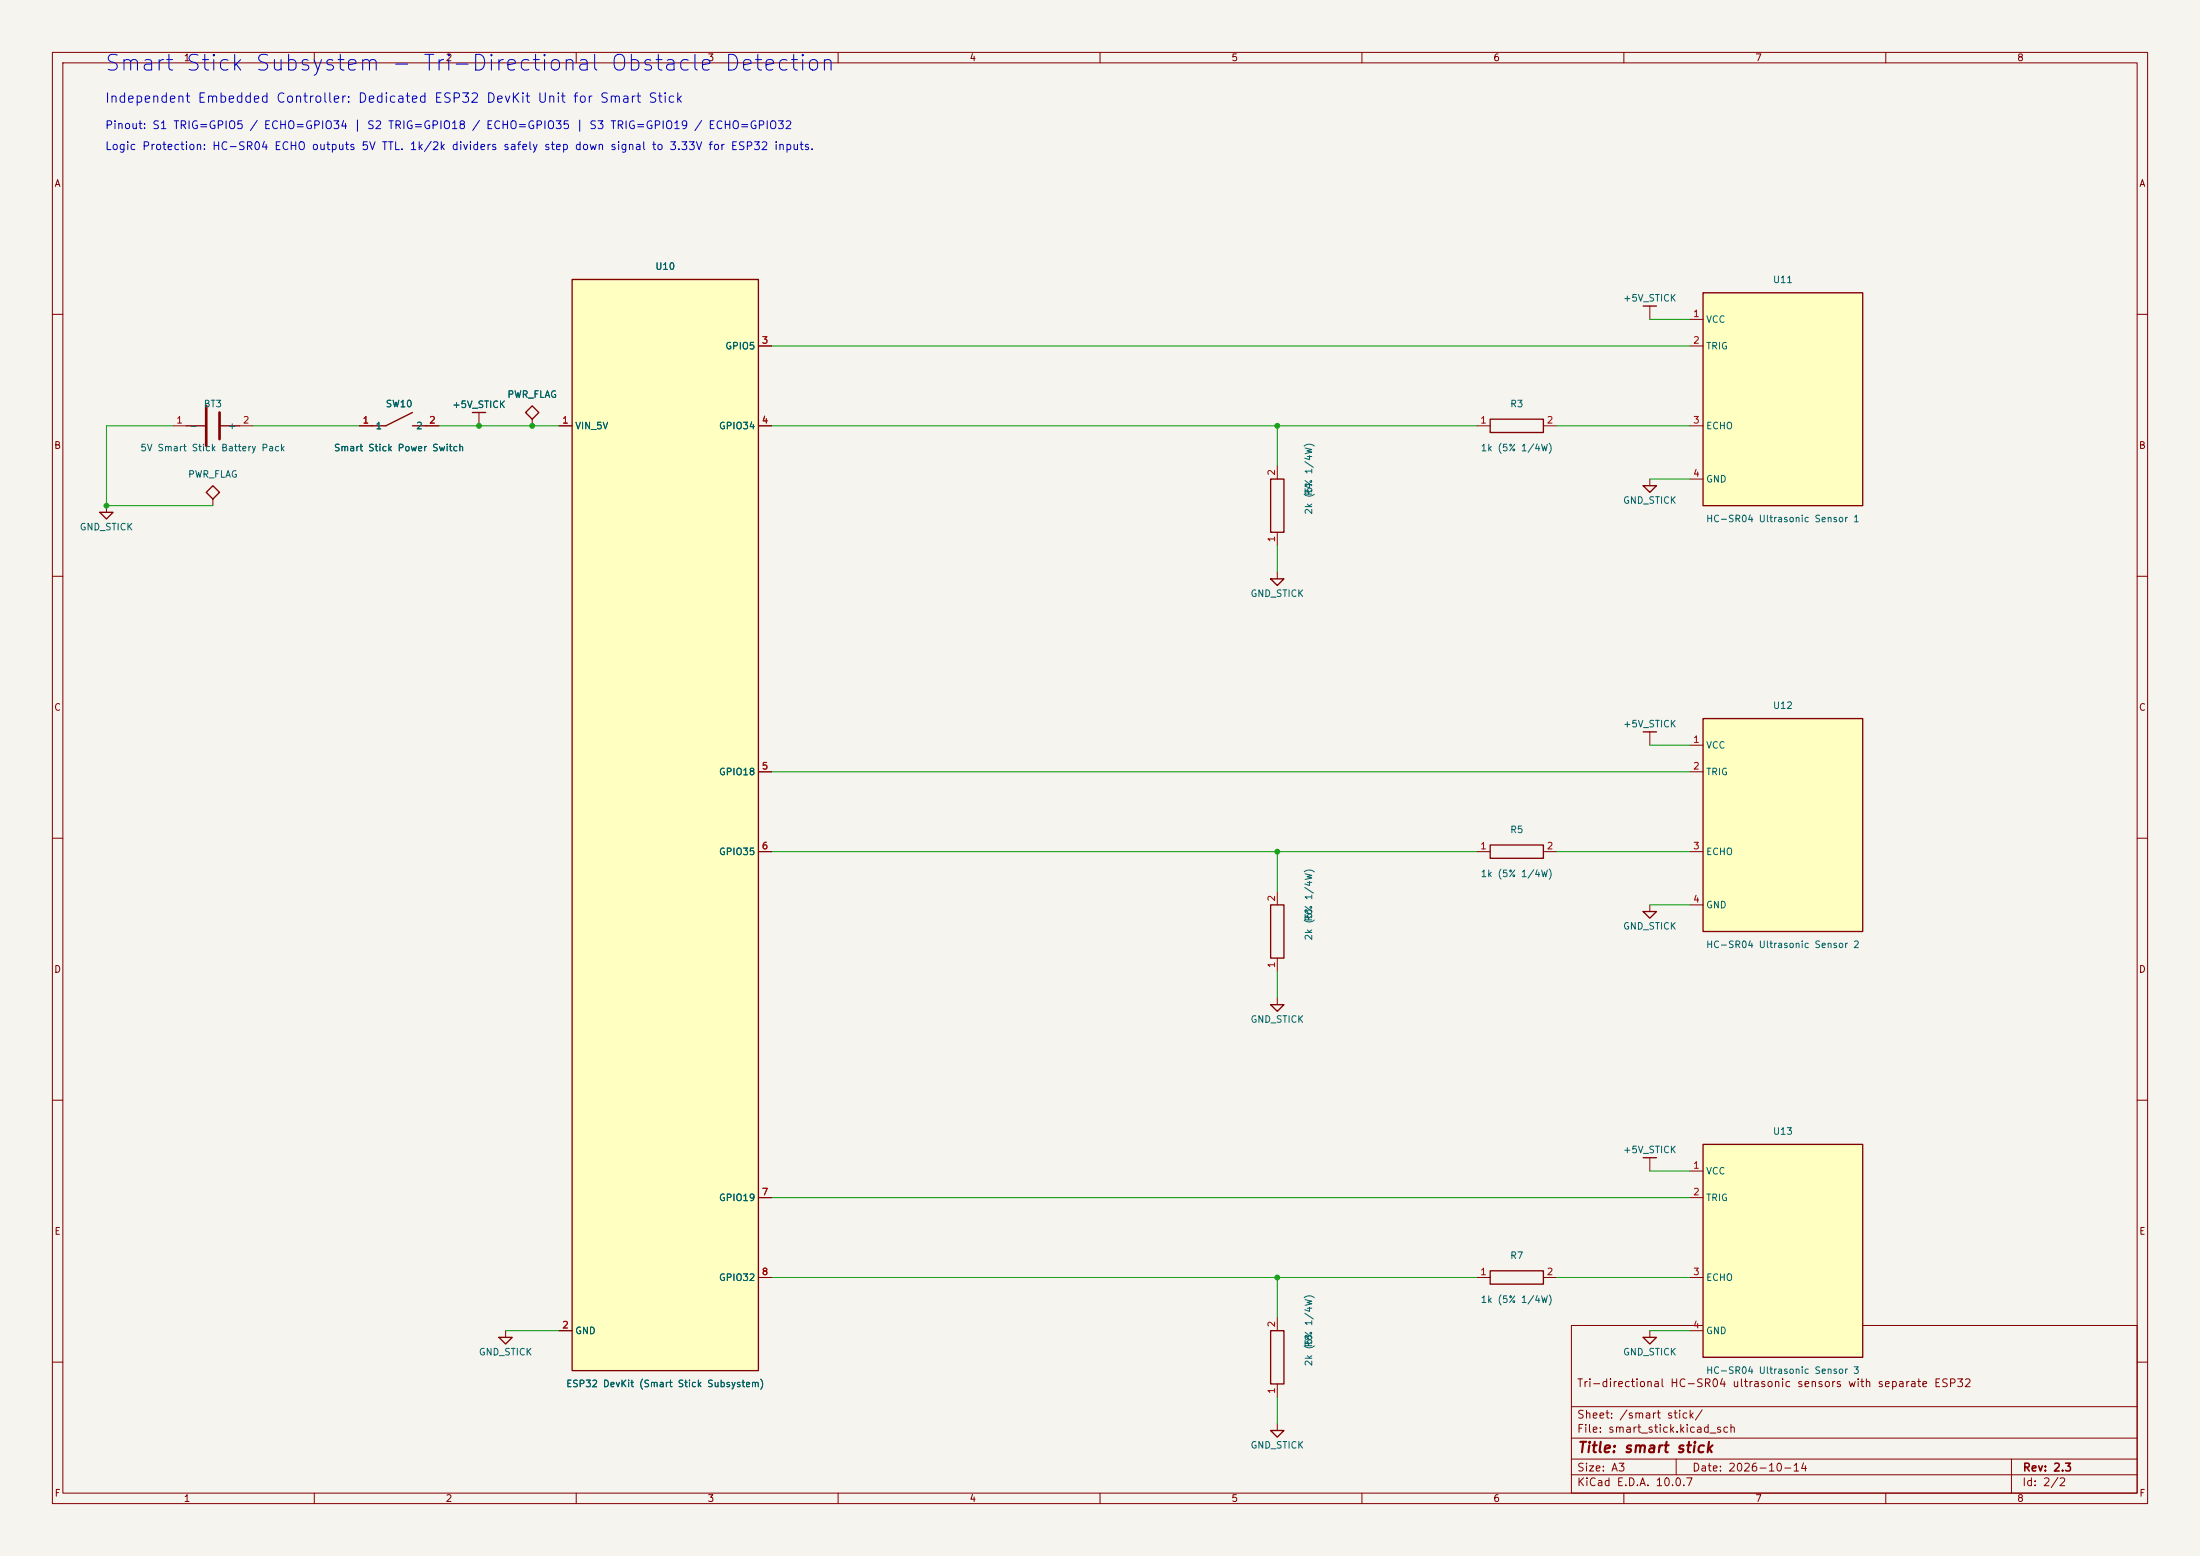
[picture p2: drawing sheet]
(kicad_sch (version 20231120) (generator "eeschema") (generator_version "8.0") (paper "A3")(title_block (title "smart stick") (date "2026-10-14") (rev "2.3") (comment 1 "Tri-directional HC-SR04 ultrasonic sensors with separate ESP32"))(lib_symbols (symbol "JC:ESP32_DevKit" (exclude_from_sim no) (in_bom yes) (on_board yes)(property "Reference" "U" (at 0 0 0) (effects (font (size 1.27 1.27))))(property "Value" "ESP32_DevKit" (at 0 0 0) (effects (font (size 1.27 1.27))))(property "Footprint" "" (at 0 0 0) (effects (font (size 1.27 1.27)) (hide yes)))(property "Datasheet" "" (at 0 0 0) (effects (font (size 1.27 1.27)) (hide yes)))(property "Description" "ESP32 DevKit (NodeMCU ESP32 / CP2102)" (at 0 0 0) (effects (font (size 1.27 1.27)) (hide yes)))(symbol "ESP32_DevKit_0_1" (rectangle (start -17.78 104.14) (end 17.78 -104.14) (stroke (width 0.254) (type default)) (fill (type background))))(symbol "ESP32_DevKit_1_1" (pin power_in line (at -20.32 86.36 0) (length 2.54) (name "VIN_5V" (effects (font (size 1.27 1.27)))) (number "1" (effects (font (size 1.27 1.27)))))(pin bidirectional line (at -20.32 40.64 0) (length 2.54) (name "GPIO22" (effects (font (size 1.27 1.27)))) (number "2" (effects (font (size 1.27 1.27)))))(pin bidirectional line (at -20.32 25.4 0) (length 2.54) (name "GPIO21" (effects (font (size 1.27 1.27)))) (number "3" (effects (font (size 1.27 1.27)))))(pin bidirectional line (at -20.32 10.16 0) (length 2.54) (name "GPIO27" (effects (font (size 1.27 1.27)))) (number "4" (effects (font (size 1.27 1.27)))))(pin bidirectional line (at -20.32 -5.08 0) (length 2.54) (name "GPIO4" (effects (font (size 1.27 1.27)))) (number "5" (effects (font (size 1.27 1.27)))))(pin bidirectional line (at -20.32 -50.8 0) (length 2.54) (name "GPIO34" (effects (font (size 1.27 1.27)))) (number "6" (effects (font (size 1.27 1.27)))))(pin bidirectional line (at -20.32 -66.04 0) (length 2.54) (name "GPIO32" (effects (font (size 1.27 1.27)))) (number "7" (effects (font (size 1.27 1.27)))))(pin bidirectional line (at -20.32 -81.28 0) (length 2.54) (name "GPIO33" (effects (font (size 1.27 1.27)))) (number "8" (effects (font (size 1.27 1.27)))))(pin power_in line (at -20.32 -96.52 0) (length 2.54) (name "GND" (effects (font (size 1.27 1.27)))) (number "9" (effects (font (size 1.27 1.27)))))(pin power_out line (at 20.32 76.2 180) (length 2.54) (name "3V3" (effects (font (size 1.27 1.27)))) (number "10" (effects (font (size 1.27 1.27)))))(pin bidirectional line (at 20.32 10.16 180) (length 2.54) (name "GPIO19_SDA" (effects (font (size 1.27 1.27)))) (number "11" (effects (font (size 1.27 1.27)))))(pin bidirectional line (at 20.32 -5.08 180) (length 2.54) (name "GPIO18_SCL" (effects (font (size 1.27 1.27)))) (number "12" (effects (font (size 1.27 1.27)))))))(symbol "JC:SSD1306_OLED" (exclude_from_sim no) (in_bom yes) (on_board yes)(property "Reference" "U" (at 0 0 0) (effects (font (size 1.27 1.27))))(property "Value" "SSD1306_OLED" (at 0 0 0) (effects (font (size 1.27 1.27))))(property "Footprint" "" (at 0 0 0) (effects (font (size 1.27 1.27)) (hide yes)))(property "Datasheet" "" (at 0 0 0) (effects (font (size 1.27 1.27)) (hide yes)))(property "Description" "SSD1306 OLED (0x3C)" (at 0 0 0) (effects (font (size 1.27 1.27)) (hide yes)))(symbol "SSD1306_OLED_0_1" (rectangle (start -15.24 20.32) (end 15.24 -20.32) (stroke (width 0.254) (type default)) (fill (type background))))(symbol "SSD1306_OLED_1_1" (pin power_in line (at -17.78 15.24 0) (length 2.54) (name "VCC" (effects (font (size 1.27 1.27)))) (number "1" (effects (font (size 1.27 1.27)))))(pin passive line (at -17.78 5.08 0) (length 2.54) (name "SCL" (effects (font (size 1.27 1.27)))) (number "2" (effects (font (size 1.27 1.27)))))(pin passive line (at -17.78 -5.08 0) (length 2.54) (name "SDA" (effects (font (size 1.27 1.27)))) (number "3" (effects (font (size 1.27 1.27)))))(pin power_in line (at -17.78 -15.24 0) (length 2.54) (name "GND" (effects (font (size 1.27 1.27)))) (number "4" (effects (font (size 1.27 1.27)))))))(symbol "JC:MAX30102" (exclude_from_sim no) (in_bom yes) (on_board yes)(property "Reference" "U" (at 0 0 0) (effects (font (size 1.27 1.27))))(property "Value" "MAX30102" (at 0 0 0) (effects (font (size 1.27 1.27))))(property "Footprint" "" (at 0 0 0) (effects (font (size 1.27 1.27)) (hide yes)))(property "Datasheet" "" (at 0 0 0) (effects (font (size 1.27 1.27)) (hide yes)))(property "Description" "MAX30102 PPG & SpO2 (0x57)" (at 0 0 0) (effects (font (size 1.27 1.27)) (hide yes)))(symbol "MAX30102_0_1" (rectangle (start -15.24 20.32) (end 15.24 -20.32) (stroke (width 0.254) (type default)) (fill (type background))))(symbol "MAX30102_1_1" (pin power_in line (at -17.78 15.24 0) (length 2.54) (name "VIN" (effects (font (size 1.27 1.27)))) (number "1" (effects (font (size 1.27 1.27)))))(pin passive line (at -17.78 5.08 0) (length 2.54) (name "SCL" (effects (font (size 1.27 1.27)))) (number "2" (effects (font (size 1.27 1.27)))))(pin passive line (at -17.78 -5.08 0) (length 2.54) (name "SDA" (effects (font (size 1.27 1.27)))) (number "3" (effects (font (size 1.27 1.27)))))(pin power_in line (at -17.78 -15.24 0) (length 2.54) (name "GND" (effects (font (size 1.27 1.27)))) (number "4" (effects (font (size 1.27 1.27)))))))(symbol "JC:MAX30205" (exclude_from_sim no) (in_bom yes) (on_board yes)(property "Reference" "U" (at 0 0 0) (effects (font (size 1.27 1.27))))(property "Value" "MAX30205" (at 0 0 0) (effects (font (size 1.27 1.27))))(property "Footprint" "" (at 0 0 0) (effects (font (size 1.27 1.27)) (hide yes)))(property "Datasheet" "" (at 0 0 0) (effects (font (size 1.27 1.27)) (hide yes)))(property "Description" "MAX30205 Clinical Body Temp (0x4C)" (at 0 0 0) (effects (font (size 1.27 1.27)) (hide yes)))(symbol "MAX30205_0_1" (rectangle (start -15.24 20.32) (end 15.24 -20.32) (stroke (width 0.254) (type default)) (fill (type background))))(symbol "MAX30205_1_1" (pin power_in line (at -17.78 15.24 0) (length 2.54) (name "VCC" (effects (font (size 1.27 1.27)))) (number "1" (effects (font (size 1.27 1.27)))))(pin passive line (at -17.78 5.08 0) (length 2.54) (name "SCL" (effects (font (size 1.27 1.27)))) (number "2" (effects (font (size 1.27 1.27)))))(pin passive line (at -17.78 -5.08 0) (length 2.54) (name "SDA" (effects (font (size 1.27 1.27)))) (number "3" (effects (font (size 1.27 1.27)))))(pin power_in line (at -17.78 -15.24 0) (length 2.54) (name "GND" (effects (font (size 1.27 1.27)))) (number "4" (effects (font (size 1.27 1.27)))))))(symbol "JC:DS3231_RTC" (exclude_from_sim no) (in_bom yes) (on_board yes)(property "Reference" "U" (at 0 0 0) (effects (font (size 1.27 1.27))))(property "Value" "DS3231_RTC" (at 0 0 0) (effects (font (size 1.27 1.27))))(property "Footprint" "" (at 0 0 0) (effects (font (size 1.27 1.27)) (hide yes)))(property "Datasheet" "" (at 0 0 0) (effects (font (size 1.27 1.27)) (hide yes)))(property "Description" "DS3231 Precision RTC (0x68)" (at 0 0 0) (effects (font (size 1.27 1.27)) (hide yes)))(symbol "DS3231_RTC_0_1" (rectangle (start -15.24 20.32) (end 15.24 -20.32) (stroke (width 0.254) (type default)) (fill (type background))))(symbol "DS3231_RTC_1_1" (pin power_in line (at -17.78 15.24 0) (length 2.54) (name "VCC" (effects (font (size 1.27 1.27)))) (number "1" (effects (font (size 1.27 1.27)))))(pin passive line (at -17.78 5.08 0) (length 2.54) (name "SCL" (effects (font (size 1.27 1.27)))) (number "2" (effects (font (size 1.27 1.27)))))(pin passive line (at -17.78 -5.08 0) (length 2.54) (name "SDA" (effects (font (size 1.27 1.27)))) (number "3" (effects (font (size 1.27 1.27)))))(pin power_in line (at -17.78 -15.24 0) (length 2.54) (name "GND" (effects (font (size 1.27 1.27)))) (number "4" (effects (font (size 1.27 1.27)))))(pin passive line (at 17.78 0 180) (length 2.54) (name "VBAT" (effects (font (size 1.27 1.27)))) (number "5" (effects (font (size 1.27 1.27)))))))(symbol "JC:DHT11" (exclude_from_sim no) (in_bom yes) (on_board yes)(property "Reference" "U" (at 0 0 0) (effects (font (size 1.27 1.27))))(property "Value" "DHT11" (at 0 0 0) (effects (font (size 1.27 1.27))))(property "Footprint" "" (at 0 0 0) (effects (font (size 1.27 1.27)) (hide yes)))(property "Datasheet" "" (at 0 0 0) (effects (font (size 1.27 1.27)) (hide yes)))(property "Description" "DHT11 Ambient Temp / Humidity" (at 0 0 0) (effects (font (size 1.27 1.27)) (hide yes)))(symbol "DHT11_0_1" (rectangle (start -10.16 10.16) (end 10.16 -10.16) (stroke (width 0.254) (type default)) (fill (type background))))(symbol "DHT11_1_1" (pin power_in line (at 12.7 7.62 180) (length 2.54) (name "VCC" (effects (font (size 1.27 1.27)))) (number "1" (effects (font (size 1.27 1.27)))))(pin passive line (at 12.7 0 180) (length 2.54) (name "DATA" (effects (font (size 1.27 1.27)))) (number "2" (effects (font (size 1.27 1.27)))))(pin power_in line (at 12.7 -7.62 180) (length 2.54) (name "GND" (effects (font (size 1.27 1.27)))) (number "3" (effects (font (size 1.27 1.27)))))))(symbol "JC:AD8232" (exclude_from_sim no) (in_bom yes) (on_board yes)(property "Reference" "U" (at 0 0 0) (effects (font (size 1.27 1.27))))(property "Value" "AD8232" (at 0 0 0) (effects (font (size 1.27 1.27))))(property "Footprint" "" (at 0 0 0) (effects (font (size 1.27 1.27)) (hide yes)))(property "Datasheet" "" (at 0 0 0) (effects (font (size 1.27 1.27)) (hide yes)))(property "Description" "AD8232 Single-Lead ECG Monitor" (at 0 0 0) (effects (font (size 1.27 1.27)) (hide yes)))(symbol "AD8232_0_1" (rectangle (start -12.7 35.56) (end 12.7 -35.56) (stroke (width 0.254) (type default)) (fill (type background))))(symbol "AD8232_1_1" (pin passive line (at 15.24 27.94 180) (length 2.54) (name "OUTPUT" (effects (font (size 1.27 1.27)))) (number "1" (effects (font (size 1.27 1.27)))))(pin passive line (at 15.24 12.7 180) (length 2.54) (name "LO+" (effects (font (size 1.27 1.27)))) (number "2" (effects (font (size 1.27 1.27)))))(pin passive line (at 15.24 -2.54 180) (length 2.54) (name "LO-" (effects (font (size 1.27 1.27)))) (number "3" (effects (font (size 1.27 1.27)))))(pin power_in line (at 15.24 -17.78 180) (length 2.54) (name "3.3V" (effects (font (size 1.27 1.27)))) (number "4" (effects (font (size 1.27 1.27)))))(pin power_in line (at 15.24 -27.94 180) (length 2.54) (name "GND" (effects (font (size 1.27 1.27)))) (number "5" (effects (font (size 1.27 1.27)))))))(symbol "JC:ESP32_SmartStick" (exclude_from_sim no) (in_bom yes) (on_board yes)(property "Reference" "U" (at 0 0 0) (effects (font (size 1.27 1.27))))(property "Value" "ESP32_SmartStick" (at 0 0 0) (effects (font (size 1.27 1.27))))(property "Footprint" "" (at 0 0 0) (effects (font (size 1.27 1.27)) (hide yes)))(property "Datasheet" "" (at 0 0 0) (effects (font (size 1.27 1.27)) (hide yes)))(property "Description" "ESP32 DevKit (Smart Stick Subsystem)" (at 0 0 0) (effects (font (size 1.27 1.27)) (hide yes)))(symbol "ESP32_SmartStick_0_1" (rectangle (start -17.78 104.14) (end 17.78 -104.14) (stroke (width 0.254) (type default)) (fill (type background))))(symbol "ESP32_SmartStick_1_1" (pin power_in line (at -20.32 76.2 0) (length 2.54) (name "VIN_5V" (effects (font (size 1.27 1.27)))) (number "1" (effects (font (size 1.27 1.27)))))(pin power_in line (at -20.32 -96.52 0) (length 2.54) (name "GND" (effects (font (size 1.27 1.27)))) (number "2" (effects (font (size 1.27 1.27)))))(pin bidirectional line (at 20.32 91.44 180) (length 2.54) (name "GPIO5" (effects (font (size 1.27 1.27)))) (number "3" (effects (font (size 1.27 1.27)))))(pin bidirectional line (at 20.32 76.2 180) (length 2.54) (name "GPIO34" (effects (font (size 1.27 1.27)))) (number "4" (effects (font (size 1.27 1.27)))))(pin bidirectional line (at 20.32 10.16 180) (length 2.54) (name "GPIO18" (effects (font (size 1.27 1.27)))) (number "5" (effects (font (size 1.27 1.27)))))(pin bidirectional line (at 20.32 -5.08 180) (length 2.54) (name "GPIO35" (effects (font (size 1.27 1.27)))) (number "6" (effects (font (size 1.27 1.27)))))(pin bidirectional line (at 20.32 -71.12 180) (length 2.54) (name "GPIO19" (effects (font (size 1.27 1.27)))) (number "7" (effects (font (size 1.27 1.27)))))(pin bidirectional line (at 20.32 -86.36 180) (length 2.54) (name "GPIO32" (effects (font (size 1.27 1.27)))) (number "8" (effects (font (size 1.27 1.27)))))))(symbol "JC:HC_SR04" (exclude_from_sim no) (in_bom yes) (on_board yes)(property "Reference" "U" (at 0 0 0) (effects (font (size 1.27 1.27))))(property "Value" "HC_SR04" (at 0 0 0) (effects (font (size 1.27 1.27))))(property "Footprint" "" (at 0 0 0) (effects (font (size 1.27 1.27)) (hide yes)))(property "Datasheet" "" (at 0 0 0) (effects (font (size 1.27 1.27)) (hide yes)))(property "Description" "HC-SR04 Ultrasonic Ranging Sensor" (at 0 0 0) (effects (font (size 1.27 1.27)) (hide yes)))(symbol "HC_SR04_0_1" (rectangle (start -15.24 20.32) (end 15.24 -20.32) (stroke (width 0.254) (type default)) (fill (type background))))(symbol "HC_SR04_1_1" (pin power_in line (at -17.78 15.24 0) (length 2.54) (name "VCC" (effects (font (size 1.27 1.27)))) (number "1" (effects (font (size 1.27 1.27)))))(pin passive line (at -17.78 10.16 0) (length 2.54) (name "TRIG" (effects (font (size 1.27 1.27)))) (number "2" (effects (font (size 1.27 1.27)))))(pin passive line (at -17.78 -5.08 0) (length 2.54) (name "ECHO" (effects (font (size 1.27 1.27)))) (number "3" (effects (font (size 1.27 1.27)))))(pin power_in line (at -17.78 -15.24 0) (length 2.54) (name "GND" (effects (font (size 1.27 1.27)))) (number "4" (effects (font (size 1.27 1.27)))))))(symbol "JC:R" (exclude_from_sim no) (in_bom yes) (on_board yes)(property "Reference" "R" (at 0 0 0) (effects (font (size 1.27 1.27))))(property "Value" "R" (at 0 0 0) (effects (font (size 1.27 1.27))))(property "Footprint" "" (at 0 0 0) (effects (font (size 1.27 1.27)) (hide yes)))(property "Datasheet" "" (at 0 0 0) (effects (font (size 1.27 1.27)) (hide yes)))(property "Description" "Resistor" (at 0 0 0) (effects (font (size 1.27 1.27)) (hide yes)))(symbol "R_0_1" (rectangle (start -5.08 1.27) (end 5.08 -1.27) (stroke (width 0.254) (type default)) (fill (type none))))(symbol "R_1_1" (pin passive line (at -7.62 0 0) (length 2.54) (name "~" (effects (font (size 1.27 1.27)))) (number "1" (effects (font (size 1.27 1.27)))))(pin passive line (at 7.62 0 180) (length 2.54) (name "~" (effects (font (size 1.27 1.27)))) (number "2" (effects (font (size 1.27 1.27)))))))(symbol "JC:LED_A_RIGHT" (exclude_from_sim no) (in_bom yes) (on_board yes)(property "Reference" "D" (at 0 0 0) (effects (font (size 1.27 1.27))))(property "Value" "LED_A_RIGHT" (at 0 0 0) (effects (font (size 1.27 1.27))))(property "Footprint" "" (at 0 0 0) (effects (font (size 1.27 1.27)) (hide yes)))(property "Datasheet" "" (at 0 0 0) (effects (font (size 1.27 1.27)) (hide yes)))(property "Description" "LED (Anode right, Cathode left)" (at 0 0 0) (effects (font (size 1.27 1.27)) (hide yes)))(symbol "LED_A_RIGHT_0_1" (polyline (pts (xy 2.54 2.54)(xy 2.54 -2.54)(xy -2.54 0)(xy 2.54 2.54)) (stroke (width 0.254) (type default)) (fill (type none)))(polyline (pts (xy -2.54 2.54)(xy -2.54 -2.54)) (stroke (width 0.254) (type default)) (fill (type none)))(polyline (pts (xy -5.08 0)(xy -2.54 0)) (stroke (width 0.254) (type default)) (fill (type none)))(polyline (pts (xy 2.54 0)(xy 5.08 0)) (stroke (width 0.254) (type default)) (fill (type none))))(symbol "LED_A_RIGHT_1_1" (pin passive line (at -7.62 0 0) (length 2.54) (name "K" (effects (font (size 1.27 1.27)))) (number "1" (effects (font (size 1.27 1.27)))))(pin passive line (at 7.62 0 180) (length 2.54) (name "A" (effects (font (size 1.27 1.27)))) (number "2" (effects (font (size 1.27 1.27)))))))(symbol "JC:SW_Push" (exclude_from_sim no) (in_bom yes) (on_board yes)(property "Reference" "SW" (at 0 0 0) (effects (font (size 1.27 1.27))))(property "Value" "SW_Push" (at 0 0 0) (effects (font (size 1.27 1.27))))(property "Footprint" "" (at 0 0 0) (effects (font (size 1.27 1.27)) (hide yes)))(property "Datasheet" "" (at 0 0 0) (effects (font (size 1.27 1.27)) (hide yes)))(property "Description" "Push button / switch" (at 0 0 0) (effects (font (size 1.27 1.27)) (hide yes)))(symbol "SW_Push_0_1" (polyline (pts (xy -5.08 0)(xy -2.54 0)) (stroke (width 0.254) (type default)) (fill (type none)))(polyline (pts (xy -2.54 0)(xy 2.54 2.54)) (stroke (width 0.254) (type default)) (fill (type none)))(polyline (pts (xy 2.54 0)(xy 5.08 0)) (stroke (width 0.254) (type default)) (fill (type none))))(symbol "SW_Push_1_1" (pin passive line (at -7.62 0 0) (length 2.54) (name "1" (effects (font (size 1.27 1.27)))) (number "1" (effects (font (size 1.27 1.27)))))(pin passive line (at 7.62 0 180) (length 2.54) (name "2" (effects (font (size 1.27 1.27)))) (number "2" (effects (font (size 1.27 1.27)))))))(symbol "JC:Battery" (exclude_from_sim no) (in_bom yes) (on_board yes)(property "Reference" "BT" (at 0 0 0) (effects (font (size 1.27 1.27))))(property "Value" "Battery" (at 0 0 0) (effects (font (size 1.27 1.27))))(property "Footprint" "" (at 0 0 0) (effects (font (size 1.27 1.27)) (hide yes)))(property "Datasheet" "" (at 0 0 0) (effects (font (size 1.27 1.27)) (hide yes)))(property "Description" "Battery / DC supply" (at 0 0 0) (effects (font (size 1.27 1.27)) (hide yes)))(symbol "Battery_0_1" (polyline (pts (xy -5.08 0)(xy -1.27 0)) (stroke (width 0.254) (type default)) (fill (type none)))(polyline (pts (xy -1.27 3.81)(xy -1.27 -3.81)) (stroke (width 0.508) (type default)) (fill (type none)))(polyline (pts (xy 1.27 2.54)(xy 1.27 -2.54)) (stroke (width 0.508) (type default)) (fill (type none)))(polyline (pts (xy 1.27 0)(xy 5.08 0)) (stroke (width 0.254) (type default)) (fill (type none))))(symbol "Battery_1_1" (pin passive line (at -7.62 0 0) (length 2.54) (name "-" (effects (font (size 1.27 1.27)))) (number "1" (effects (font (size 1.27 1.27)))))(pin passive line (at 7.62 0 180) (length 2.54) (name "+" (effects (font (size 1.27 1.27)))) (number "2" (effects (font (size 1.27 1.27)))))))(symbol "JC:+3V3" (power) (pin_names (offset 0)) (exclude_from_sim no) (in_bom no) (on_board no)(property "Reference" "#PWR" (at 0 0 0) (effects (font (size 1.27 1.27)) (hide yes)))(property "Value" "+3V3" (at 0 0 0) (effects (font (size 1.27 1.27))))(property "Footprint" "" (at 0 0 0) (effects (font (size 1.27 1.27)) (hide yes)))(property "Datasheet" "" (at 0 0 0) (effects (font (size 1.27 1.27)) (hide yes)))(property "Description" "Power symbol +3V3" (at 0 0 0) (effects (font (size 1.27 1.27)) (hide yes)))(symbol "+3V3_0_1" (polyline (pts (xy 0 0)(xy 0 2.54)) (stroke (width 0) (type default)) (fill (type none)))(polyline (pts (xy -1.27 2.54)(xy 1.27 2.54)) (stroke (width 0.254) (type default)) (fill (type none))))(symbol "+3V3_1_1" (pin power_in line (at 0 0 90) (length 0) hide (name "+3V3" (effects (font (size 1.27 1.27)))) (number "1" (effects (font (size 1.27 1.27)))))))(symbol "JC:+5V" (power) (pin_names (offset 0)) (exclude_from_sim no) (in_bom no) (on_board no)(property "Reference" "#PWR" (at 0 0 0) (effects (font (size 1.27 1.27)) (hide yes)))(property "Value" "+5V" (at 0 0 0) (effects (font (size 1.27 1.27))))(property "Footprint" "" (at 0 0 0) (effects (font (size 1.27 1.27)) (hide yes)))(property "Datasheet" "" (at 0 0 0) (effects (font (size 1.27 1.27)) (hide yes)))(property "Description" "Power symbol +5V" (at 0 0 0) (effects (font (size 1.27 1.27)) (hide yes)))(symbol "+5V_0_1" (polyline (pts (xy 0 0)(xy 0 2.54)) (stroke (width 0) (type default)) (fill (type none)))(polyline (pts (xy -1.27 2.54)(xy 1.27 2.54)) (stroke (width 0.254) (type default)) (fill (type none))))(symbol "+5V_1_1" (pin power_in line (at 0 0 90) (length 0) hide (name "+5V" (effects (font (size 1.27 1.27)))) (number "1" (effects (font (size 1.27 1.27)))))))(symbol "JC:+5V_STICK" (power) (pin_names (offset 0)) (exclude_from_sim no) (in_bom no) (on_board no)(property "Reference" "#PWR" (at 0 0 0) (effects (font (size 1.27 1.27)) (hide yes)))(property "Value" "+5V_STICK" (at 0 0 0) (effects (font (size 1.27 1.27))))(property "Footprint" "" (at 0 0 0) (effects (font (size 1.27 1.27)) (hide yes)))(property "Datasheet" "" (at 0 0 0) (effects (font (size 1.27 1.27)) (hide yes)))(property "Description" "Power symbol +5V_STICK" (at 0 0 0) (effects (font (size 1.27 1.27)) (hide yes)))(symbol "+5V_STICK_0_1" (polyline (pts (xy 0 0)(xy 0 2.54)) (stroke (width 0) (type default)) (fill (type none)))(polyline (pts (xy -1.27 2.54)(xy 1.27 2.54)) (stroke (width 0.254) (type default)) (fill (type none))))(symbol "+5V_STICK_1_1" (pin power_in line (at 0 0 90) (length 0) hide (name "+5V_STICK" (effects (font (size 1.27 1.27)))) (number "1" (effects (font (size 1.27 1.27)))))))(symbol "JC:GND" (power) (pin_names (offset 0)) (exclude_from_sim no) (in_bom no) (on_board no)(property "Reference" "#PWR" (at 0 0 0) (effects (font (size 1.27 1.27)) (hide yes)))(property "Value" "GND" (at 0 0 0) (effects (font (size 1.27 1.27))))(property "Footprint" "" (at 0 0 0) (effects (font (size 1.27 1.27)) (hide yes)))(property "Datasheet" "" (at 0 0 0) (effects (font (size 1.27 1.27)) (hide yes)))(property "Description" "Power symbol GND" (at 0 0 0) (effects (font (size 1.27 1.27)) (hide yes)))(symbol "GND_0_1" (polyline (pts (xy 0 0)(xy 0 -1.27)) (stroke (width 0) (type default)) (fill (type none)))(polyline (pts (xy -1.27 -1.27)(xy 1.27 -1.27)(xy 0 -2.54)(xy -1.27 -1.27)) (stroke (width 0.254) (type default)) (fill (type none))))(symbol "GND_1_1" (pin power_in line (at 0 0 270) (length 0) hide (name "GND" (effects (font (size 1.27 1.27)))) (number "1" (effects (font (size 1.27 1.27)))))))(symbol "JC:GND_STICK" (power) (pin_names (offset 0)) (exclude_from_sim no) (in_bom no) (on_board no)(property "Reference" "#PWR" (at 0 0 0) (effects (font (size 1.27 1.27)) (hide yes)))(property "Value" "GND_STICK" (at 0 0 0) (effects (font (size 1.27 1.27))))(property "Footprint" "" (at 0 0 0) (effects (font (size 1.27 1.27)) (hide yes)))(property "Datasheet" "" (at 0 0 0) (effects (font (size 1.27 1.27)) (hide yes)))(property "Description" "Power symbol GND_STICK" (at 0 0 0) (effects (font (size 1.27 1.27)) (hide yes)))(symbol "GND_STICK_0_1" (polyline (pts (xy 0 0)(xy 0 -1.27)) (stroke (width 0) (type default)) (fill (type none)))(polyline (pts (xy -1.27 -1.27)(xy 1.27 -1.27)(xy 0 -2.54)(xy -1.27 -1.27)) (stroke (width 0.254) (type default)) (fill (type none))))(symbol "GND_STICK_1_1" (pin power_in line (at 0 0 270) (length 0) hide (name "GND_STICK" (effects (font (size 1.27 1.27)))) (number "1" (effects (font (size 1.27 1.27)))))))(symbol "JC:PWR_FLAG" (power) (pin_names (offset 0)) (exclude_from_sim no) (in_bom no) (on_board no)(property "Reference" "#PWR" (at 0 0 0) (effects (font (size 1.27 1.27)) (hide yes)))(property "Value" "PWR_FLAG" (at 0 0 0) (effects (font (size 1.27 1.27))))(property "Footprint" "" (at 0 0 0) (effects (font (size 1.27 1.27)) (hide yes)))(property "Datasheet" "" (at 0 0 0) (effects (font (size 1.27 1.27)) (hide yes)))(property "Description" "Power symbol PWR_FLAG" (at 0 0 0) (effects (font (size 1.27 1.27)) (hide yes)))(symbol "PWR_FLAG_0_1" (polyline (pts (xy 0 0)(xy 0 1.27)) (stroke (width 0) (type default)) (fill (type none)))(polyline (pts (xy 0 1.27)(xy -1.27 2.54)(xy 0 3.81)(xy 1.27 2.54)(xy 0 1.27)) (stroke (width 0.254) (type default)) (fill (type none))))(symbol "PWR_FLAG_1_1" (pin power_out line (at 0 0 90) (length 0) hide (name "PWR_FLAG" (effects (font (size 1.27 1.27)))) (number "1" (effects (font (size 1.27 1.27))))))))(symbol (lib_id "JC:ESP32_SmartStick") (at 127 157.48 0) (unit 1) (exclude_from_sim no) (in_bom yes) (on_board yes) (dnp no)(property "Reference" "U10" (at 127 50.84 0) (effects (font (size 1.27 1.27))))(property "Value" "ESP32 DevKit (Smart Stick Subsystem)" (at 127 264.12 0) (effects (font (size 1.27 1.27))))(property "Footprint" "" (at 127 157.48 0) (effects (font (size 1.27 1.27)) (hide yes)))(property "Datasheet" "" (at 127 157.48 0) (effects (font (size 1.27 1.27)) (hide yes)))(pin "1")(pin "2")(pin "3")(pin "4")(pin "5")(pin "6")(pin "7")(pin "8"))(symbol (lib_id "JC:Battery") (at 40.64 81.28 0) (unit 1) (exclude_from_sim no) (in_bom yes) (on_board yes) (dnp no)(property "Reference" "BT3" (at 40.64 77.08 0) (effects (font (size 1.27 1.27))))(property "Value" "5V Smart Stick Battery Pack" (at 40.64 85.48 0) (effects (font (size 1.27 1.27))))(property "Footprint" "" (at 40.64 81.28 0) (effects (font (size 1.27 1.27)) (hide yes)))(property "Datasheet" "" (at 40.64 81.28 0) (effects (font (size 1.27 1.27)) (hide yes)))(pin "1")(pin "2"))(symbol (lib_id "JC:SW_Push") (at 76.2 81.28 0) (unit 1) (exclude_from_sim no) (in_bom yes) (on_board yes) (dnp no)(property "Reference" "SW10" (at 76.2 77.08 0) (effects (font (size 1.27 1.27))))(property "Value" "Smart Stick Power Switch" (at 76.2 85.48 0) (effects (font (size 1.27 1.27))))(property "Footprint" "" (at 76.2 81.28 0) (effects (font (size 1.27 1.27)) (hide yes)))(property "Datasheet" "" (at 76.2 81.28 0) (effects (font (size 1.27 1.27)) (hide yes)))(pin "1")(pin "2"))(wire (pts (xy 48.26 81.28) (xy 68.58 81.28)) (stroke (width 0) (type default)))(wire (pts (xy 83.82 81.28) (xy 91.44 81.28)) (stroke (width 0) (type default)))(wire (pts (xy 91.44 81.28) (xy 101.6 81.28)) (stroke (width 0) (type default)))(wire (pts (xy 101.6 81.28) (xy 106.68 81.28)) (stroke (width 0) (type default)))(symbol (lib_id "JC:+5V_STICK") (at 91.44 81.28 0) (unit 1) (exclude_from_sim no) (in_bom no) (on_board no) (dnp no)(property "Reference" "#PWR201" (at 91.44 81.28 0) (effects (font (size 1.27 1.27)) (hide yes)))(property "Value" "+5V_STICK" (at 91.44 77.22 0) (effects (font (size 1.27 1.27))))(property "Footprint" "" (at 91.44 81.28 0) (effects (font (size 1.27 1.27)) (hide yes)))(property "Datasheet" "" (at 91.44 81.28 0) (effects (font (size 1.27 1.27)) (hide yes)))(pin "1"))(junction (at 91.44 81.28) (diameter 0) (color 0 0 0 0))(symbol (lib_id "JC:PWR_FLAG") (at 101.6 81.28 0) (unit 1) (exclude_from_sim no) (in_bom no) (on_board no) (dnp no)(property "Reference" "#FLG21" (at 101.6 81.28 0) (effects (font (size 1.27 1.27)) (hide yes)))(property "Value" "PWR_FLAG" (at 101.6 75.28 0) (effects (font (size 1.27 1.27))))(property "Footprint" "" (at 101.6 81.28 0) (effects (font (size 1.27 1.27)) (hide yes)))(property "Datasheet" "" (at 101.6 81.28 0) (effects (font (size 1.27 1.27)) (hide yes)))(pin "1"))(junction (at 101.6 81.28) (diameter 0) (color 0 0 0 0))(wire (pts (xy 33.02 81.28) (xy 20.32 81.28)) (stroke (width 0) (type default)))(wire (pts (xy 20.32 81.28) (xy 20.32 96.52)) (stroke (width 0) (type default)))(wire (pts (xy 20.32 96.52) (xy 40.64 96.52)) (stroke (width 0) (type default)))(symbol (lib_id "JC:GND_STICK") (at 20.32 96.52 0) (unit 1) (exclude_from_sim no) (in_bom no) (on_board no) (dnp no)(property "Reference" "#PWR202" (at 20.32 96.52 0) (effects (font (size 1.27 1.27)) (hide yes)))(property "Value" "GND_STICK" (at 20.32 100.58 0) (effects (font (size 1.27 1.27))))(property "Footprint" "" (at 20.32 96.52 0) (effects (font (size 1.27 1.27)) (hide yes)))(property "Datasheet" "" (at 20.32 96.52 0) (effects (font (size 1.27 1.27)) (hide yes)))(pin "1"))(junction (at 20.32 96.52) (diameter 0) (color 0 0 0 0))(symbol (lib_id "JC:PWR_FLAG") (at 40.64 96.52 0) (unit 1) (exclude_from_sim no) (in_bom no) (on_board no) (dnp no)(property "Reference" "#FLG22" (at 40.64 96.52 0) (effects (font (size 1.27 1.27)) (hide yes)))(property "Value" "PWR_FLAG" (at 40.64 90.52 0) (effects (font (size 1.27 1.27))))(property "Footprint" "" (at 40.64 96.52 0) (effects (font (size 1.27 1.27)) (hide yes)))(property "Datasheet" "" (at 40.64 96.52 0) (effects (font (size 1.27 1.27)) (hide yes)))(pin "1"))(wire (pts (xy 106.68 254) (xy 96.52 254)) (stroke (width 0) (type default)))(symbol (lib_id "JC:GND_STICK") (at 96.52 254 0) (unit 1) (exclude_from_sim no) (in_bom no) (on_board no) (dnp no)(property "Reference" "#PWR203" (at 96.52 254 0) (effects (font (size 1.27 1.27)) (hide yes)))(property "Value" "GND_STICK" (at 96.52 258.06 0) (effects (font (size 1.27 1.27))))(property "Footprint" "" (at 96.52 254 0) (effects (font (size 1.27 1.27)) (hide yes)))(property "Datasheet" "" (at 96.52 254 0) (effects (font (size 1.27 1.27)) (hide yes)))(pin "1"))(symbol (lib_id "JC:HC_SR04") (at 340.36 76.2 0) (unit 1) (exclude_from_sim no) (in_bom yes) (on_board yes) (dnp no)(property "Reference" "U11" (at 340.36 53.38 0) (effects (font (size 1.27 1.27))))(property "Value" "HC-SR04 Ultrasonic Sensor 1" (at 340.36 99.02 0) (effects (font (size 1.27 1.27))))(property "Footprint" "" (at 340.36 76.2 0) (effects (font (size 1.27 1.27)) (hide yes)))(property "Datasheet" "" (at 340.36 76.2 0) (effects (font (size 1.27 1.27)) (hide yes)))(pin "1")(pin "2")(pin "3")(pin "4"))(wire (pts (xy 322.58 60.96) (xy 314.96 60.96)) (stroke (width 0) (type default)))(symbol (lib_id "JC:+5V_STICK") (at 314.96 60.96 0) (unit 1) (exclude_from_sim no) (in_bom no) (on_board no) (dnp no)(property "Reference" "#PWR204" (at 314.96 60.96 0) (effects (font (size 1.27 1.27)) (hide yes)))(property "Value" "+5V_STICK" (at 314.96 56.9 0) (effects (font (size 1.27 1.27))))(property "Footprint" "" (at 314.96 60.96 0) (effects (font (size 1.27 1.27)) (hide yes)))(property "Datasheet" "" (at 314.96 60.96 0) (effects (font (size 1.27 1.27)) (hide yes)))(pin "1"))(wire (pts (xy 322.58 91.44) (xy 314.96 91.44)) (stroke (width 0) (type default)))(symbol (lib_id "JC:GND_STICK") (at 314.96 91.44 0) (unit 1) (exclude_from_sim no) (in_bom no) (on_board no) (dnp no)(property "Reference" "#PWR205" (at 314.96 91.44 0) (effects (font (size 1.27 1.27)) (hide yes)))(property "Value" "GND_STICK" (at 314.96 95.5 0) (effects (font (size 1.27 1.27))))(property "Footprint" "" (at 314.96 91.44 0) (effects (font (size 1.27 1.27)) (hide yes)))(property "Datasheet" "" (at 314.96 91.44 0) (effects (font (size 1.27 1.27)) (hide yes)))(pin "1"))(wire (pts (xy 147.32 66.04) (xy 322.58 66.04)) (stroke (width 0) (type default)))(symbol (lib_id "JC:R") (at 289.56 81.28 0) (unit 1) (exclude_from_sim no) (in_bom yes) (on_board yes) (dnp no)(property "Reference" "R3" (at 289.56 77.08 0) (effects (font (size 1.27 1.27))))(property "Value" "1k (5% 1/4W)" (at 289.56 85.48 0) (effects (font (size 1.27 1.27))))(property "Footprint" "" (at 289.56 81.28 0) (effects (font (size 1.27 1.27)) (hide yes)))(property "Datasheet" "" (at 289.56 81.28 0) (effects (font (size 1.27 1.27)) (hide yes)))(pin "1")(pin "2"))(symbol (lib_id "JC:R") (at 243.84 96.52 90) (unit 1) (exclude_from_sim no) (in_bom yes) (on_board yes) (dnp no)(property "Reference" "R4" (at 249.84 94.72 0) (effects (font (size 1.27 1.27)) (justify left)))(property "Value" "2k (5% 1/4W)" (at 249.84 98.32 0) (effects (font (size 1.27 1.27)) (justify left)))(property "Footprint" "" (at 243.84 96.52 0) (effects (font (size 1.27 1.27)) (hide yes)))(property "Datasheet" "" (at 243.84 96.52 0) (effects (font (size 1.27 1.27)) (hide yes)))(pin "1")(pin "2"))(wire (pts (xy 322.58 81.28) (xy 297.18 81.28)) (stroke (width 0) (type default)))(wire (pts (xy 281.94 81.28) (xy 243.84 81.28)) (stroke (width 0) (type default)))(wire (pts (xy 243.84 81.28) (xy 147.32 81.28)) (stroke (width 0) (type default)))(junction (at 243.84 81.28) (diameter 0) (color 0 0 0 0))(wire (pts (xy 243.84 81.28) (xy 243.84 88.9)) (stroke (width 0) (type default)))(wire (pts (xy 243.84 104.14) (xy 243.84 109.22)) (stroke (width 0) (type default)))(symbol (lib_id "JC:GND_STICK") (at 243.84 109.22 0) (unit 1) (exclude_from_sim no) (in_bom no) (on_board no) (dnp no)(property "Reference" "#PWR206" (at 243.84 109.22 0) (effects (font (size 1.27 1.27)) (hide yes)))(property "Value" "GND_STICK" (at 243.84 113.28 0) (effects (font (size 1.27 1.27))))(property "Footprint" "" (at 243.84 109.22 0) (effects (font (size 1.27 1.27)) (hide yes)))(property "Datasheet" "" (at 243.84 109.22 0) (effects (font (size 1.27 1.27)) (hide yes)))(pin "1"))(symbol (lib_id "JC:HC_SR04") (at 340.36 157.48 0) (unit 1) (exclude_from_sim no) (in_bom yes) (on_board yes) (dnp no)(property "Reference" "U12" (at 340.36 134.66 0) (effects (font (size 1.27 1.27))))(property "Value" "HC-SR04 Ultrasonic Sensor 2" (at 340.36 180.3 0) (effects (font (size 1.27 1.27))))(property "Footprint" "" (at 340.36 157.48 0) (effects (font (size 1.27 1.27)) (hide yes)))(property "Datasheet" "" (at 340.36 157.48 0) (effects (font (size 1.27 1.27)) (hide yes)))(pin "1")(pin "2")(pin "3")(pin "4"))(wire (pts (xy 322.58 142.24) (xy 314.96 142.24)) (stroke (width 0) (type default)))(symbol (lib_id "JC:+5V_STICK") (at 314.96 142.24 0) (unit 1) (exclude_from_sim no) (in_bom no) (on_board no) (dnp no)(property "Reference" "#PWR207" (at 314.96 142.24 0) (effects (font (size 1.27 1.27)) (hide yes)))(property "Value" "+5V_STICK" (at 314.96 138.18 0) (effects (font (size 1.27 1.27))))(property "Footprint" "" (at 314.96 142.24 0) (effects (font (size 1.27 1.27)) (hide yes)))(property "Datasheet" "" (at 314.96 142.24 0) (effects (font (size 1.27 1.27)) (hide yes)))(pin "1"))(wire (pts (xy 322.58 172.72) (xy 314.96 172.72)) (stroke (width 0) (type default)))(symbol (lib_id "JC:GND_STICK") (at 314.96 172.72 0) (unit 1) (exclude_from_sim no) (in_bom no) (on_board no) (dnp no)(property "Reference" "#PWR208" (at 314.96 172.72 0) (effects (font (size 1.27 1.27)) (hide yes)))(property "Value" "GND_STICK" (at 314.96 176.78 0) (effects (font (size 1.27 1.27))))(property "Footprint" "" (at 314.96 172.72 0) (effects (font (size 1.27 1.27)) (hide yes)))(property "Datasheet" "" (at 314.96 172.72 0) (effects (font (size 1.27 1.27)) (hide yes)))(pin "1"))(wire (pts (xy 147.32 147.32) (xy 322.58 147.32)) (stroke (width 0) (type default)))(symbol (lib_id "JC:R") (at 289.56 162.56 0) (unit 1) (exclude_from_sim no) (in_bom yes) (on_board yes) (dnp no)(property "Reference" "R5" (at 289.56 158.36 0) (effects (font (size 1.27 1.27))))(property "Value" "1k (5% 1/4W)" (at 289.56 166.76 0) (effects (font (size 1.27 1.27))))(property "Footprint" "" (at 289.56 162.56 0) (effects (font (size 1.27 1.27)) (hide yes)))(property "Datasheet" "" (at 289.56 162.56 0) (effects (font (size 1.27 1.27)) (hide yes)))(pin "1")(pin "2"))(symbol (lib_id "JC:R") (at 243.84 177.8 90) (unit 1) (exclude_from_sim no) (in_bom yes) (on_board yes) (dnp no)(property "Reference" "R6" (at 249.84 176 0) (effects (font (size 1.27 1.27)) (justify left)))(property "Value" "2k (5% 1/4W)" (at 249.84 179.6 0) (effects (font (size 1.27 1.27)) (justify left)))(property "Footprint" "" (at 243.84 177.8 0) (effects (font (size 1.27 1.27)) (hide yes)))(property "Datasheet" "" (at 243.84 177.8 0) (effects (font (size 1.27 1.27)) (hide yes)))(pin "1")(pin "2"))(wire (pts (xy 322.58 162.56) (xy 297.18 162.56)) (stroke (width 0) (type default)))(wire (pts (xy 281.94 162.56) (xy 243.84 162.56)) (stroke (width 0) (type default)))(wire (pts (xy 243.84 162.56) (xy 147.32 162.56)) (stroke (width 0) (type default)))(junction (at 243.84 162.56) (diameter 0) (color 0 0 0 0))(wire (pts (xy 243.84 162.56) (xy 243.84 170.18)) (stroke (width 0) (type default)))(wire (pts (xy 243.84 185.42) (xy 243.84 190.5)) (stroke (width 0) (type default)))(symbol (lib_id "JC:GND_STICK") (at 243.84 190.5 0) (unit 1) (exclude_from_sim no) (in_bom no) (on_board no) (dnp no)(property "Reference" "#PWR209" (at 243.84 190.5 0) (effects (font (size 1.27 1.27)) (hide yes)))(property "Value" "GND_STICK" (at 243.84 194.56 0) (effects (font (size 1.27 1.27))))(property "Footprint" "" (at 243.84 190.5 0) (effects (font (size 1.27 1.27)) (hide yes)))(property "Datasheet" "" (at 243.84 190.5 0) (effects (font (size 1.27 1.27)) (hide yes)))(pin "1"))(symbol (lib_id "JC:HC_SR04") (at 340.36 238.76 0) (unit 1) (exclude_from_sim no) (in_bom yes) (on_board yes) (dnp no)(property "Reference" "U13" (at 340.36 215.94 0) (effects (font (size 1.27 1.27))))(property "Value" "HC-SR04 Ultrasonic Sensor 3" (at 340.36 261.58 0) (effects (font (size 1.27 1.27))))(property "Footprint" "" (at 340.36 238.76 0) (effects (font (size 1.27 1.27)) (hide yes)))(property "Datasheet" "" (at 340.36 238.76 0) (effects (font (size 1.27 1.27)) (hide yes)))(pin "1")(pin "2")(pin "3")(pin "4"))(wire (pts (xy 322.58 223.52) (xy 314.96 223.52)) (stroke (width 0) (type default)))(symbol (lib_id "JC:+5V_STICK") (at 314.96 223.52 0) (unit 1) (exclude_from_sim no) (in_bom no) (on_board no) (dnp no)(property "Reference" "#PWR210" (at 314.96 223.52 0) (effects (font (size 1.27 1.27)) (hide yes)))(property "Value" "+5V_STICK" (at 314.96 219.46 0) (effects (font (size 1.27 1.27))))(property "Footprint" "" (at 314.96 223.52 0) (effects (font (size 1.27 1.27)) (hide yes)))(property "Datasheet" "" (at 314.96 223.52 0) (effects (font (size 1.27 1.27)) (hide yes)))(pin "1"))(wire (pts (xy 322.58 254) (xy 314.96 254)) (stroke (width 0) (type default)))(symbol (lib_id "JC:GND_STICK") (at 314.96 254 0) (unit 1) (exclude_from_sim no) (in_bom no) (on_board no) (dnp no)(property "Reference" "#PWR211" (at 314.96 254 0) (effects (font (size 1.27 1.27)) (hide yes)))(property "Value" "GND_STICK" (at 314.96 258.06 0) (effects (font (size 1.27 1.27))))(property "Footprint" "" (at 314.96 254 0) (effects (font (size 1.27 1.27)) (hide yes)))(property "Datasheet" "" (at 314.96 254 0) (effects (font (size 1.27 1.27)) (hide yes)))(pin "1"))(wire (pts (xy 147.32 228.6) (xy 322.58 228.6)) (stroke (width 0) (type default)))(symbol (lib_id "JC:R") (at 289.56 243.84 0) (unit 1) (exclude_from_sim no) (in_bom yes) (on_board yes) (dnp no)(property "Reference" "R7" (at 289.56 239.64 0) (effects (font (size 1.27 1.27))))(property "Value" "1k (5% 1/4W)" (at 289.56 248.04 0) (effects (font (size 1.27 1.27))))(property "Footprint" "" (at 289.56 243.84 0) (effects (font (size 1.27 1.27)) (hide yes)))(property "Datasheet" "" (at 289.56 243.84 0) (effects (font (size 1.27 1.27)) (hide yes)))(pin "1")(pin "2"))(symbol (lib_id "JC:R") (at 243.84 259.08 90) (unit 1) (exclude_from_sim no) (in_bom yes) (on_board yes) (dnp no)(property "Reference" "R8" (at 249.84 257.28 0) (effects (font (size 1.27 1.27)) (justify left)))(property "Value" "2k (5% 1/4W)" (at 249.84 260.88 0) (effects (font (size 1.27 1.27)) (justify left)))(property "Footprint" "" (at 243.84 259.08 0) (effects (font (size 1.27 1.27)) (hide yes)))(property "Datasheet" "" (at 243.84 259.08 0) (effects (font (size 1.27 1.27)) (hide yes)))(pin "1")(pin "2"))(wire (pts (xy 322.58 243.84) (xy 297.18 243.84)) (stroke (width 0) (type default)))(wire (pts (xy 281.94 243.84) (xy 243.84 243.84)) (stroke (width 0) (type default)))(wire (pts (xy 243.84 243.84) (xy 147.32 243.84)) (stroke (width 0) (type default)))(junction (at 243.84 243.84) (diameter 0) (color 0 0 0 0))(wire (pts (xy 243.84 243.84) (xy 243.84 251.46)) (stroke (width 0) (type default)))(wire (pts (xy 243.84 266.7) (xy 243.84 271.78)) (stroke (width 0) (type default)))(symbol (lib_id "JC:GND_STICK") (at 243.84 271.78 0) (unit 1) (exclude_from_sim no) (in_bom no) (on_board no) (dnp no)(property "Reference" "#PWR212" (at 243.84 271.78 0) (effects (font (size 1.27 1.27)) (hide yes)))(property "Value" "GND_STICK" (at 243.84 275.84 0) (effects (font (size 1.27 1.27))))(property "Footprint" "" (at 243.84 271.78 0) (effects (font (size 1.27 1.27)) (hide yes)))(property "Datasheet" "" (at 243.84 271.78 0) (effects (font (size 1.27 1.27)) (hide yes)))(pin "1"))(text "Smart Stick Subsystem - Tri-Directional Obstacle Detection" (exclude_from_sim no) (at 20 14 0) (effects (font (size 3.0 3.0)) (justify left bottom)))(text "Independent Embedded Controller: Dedicated ESP32 DevKit Unit for Smart Stick" (exclude_from_sim no) (at 20 20 0) (effects (font (size 1.8 1.8)) (justify left bottom)))(text "Pinout: S1 TRIG=GPIO5 / ECHO=GPIO34 | S2 TRIG=GPIO18 / ECHO=GPIO35 | S3 TRIG=GPIO19 / ECHO=GPIO32" (exclude_from_sim no) (at 20 25 0) (effects (font (size 1.5 1.5)) (justify left bottom)))(text "Logic Protection: HC-SR04 ECHO outputs 5V TTL. 1k/2k dividers safely step down signal to 3.33V for ESP32 inputs." (exclude_from_sim no) (at 20 29 0) (effects (font (size 1.5 1.5)) (justify left bottom)))(sheet_instances (path "" (page "2"))))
